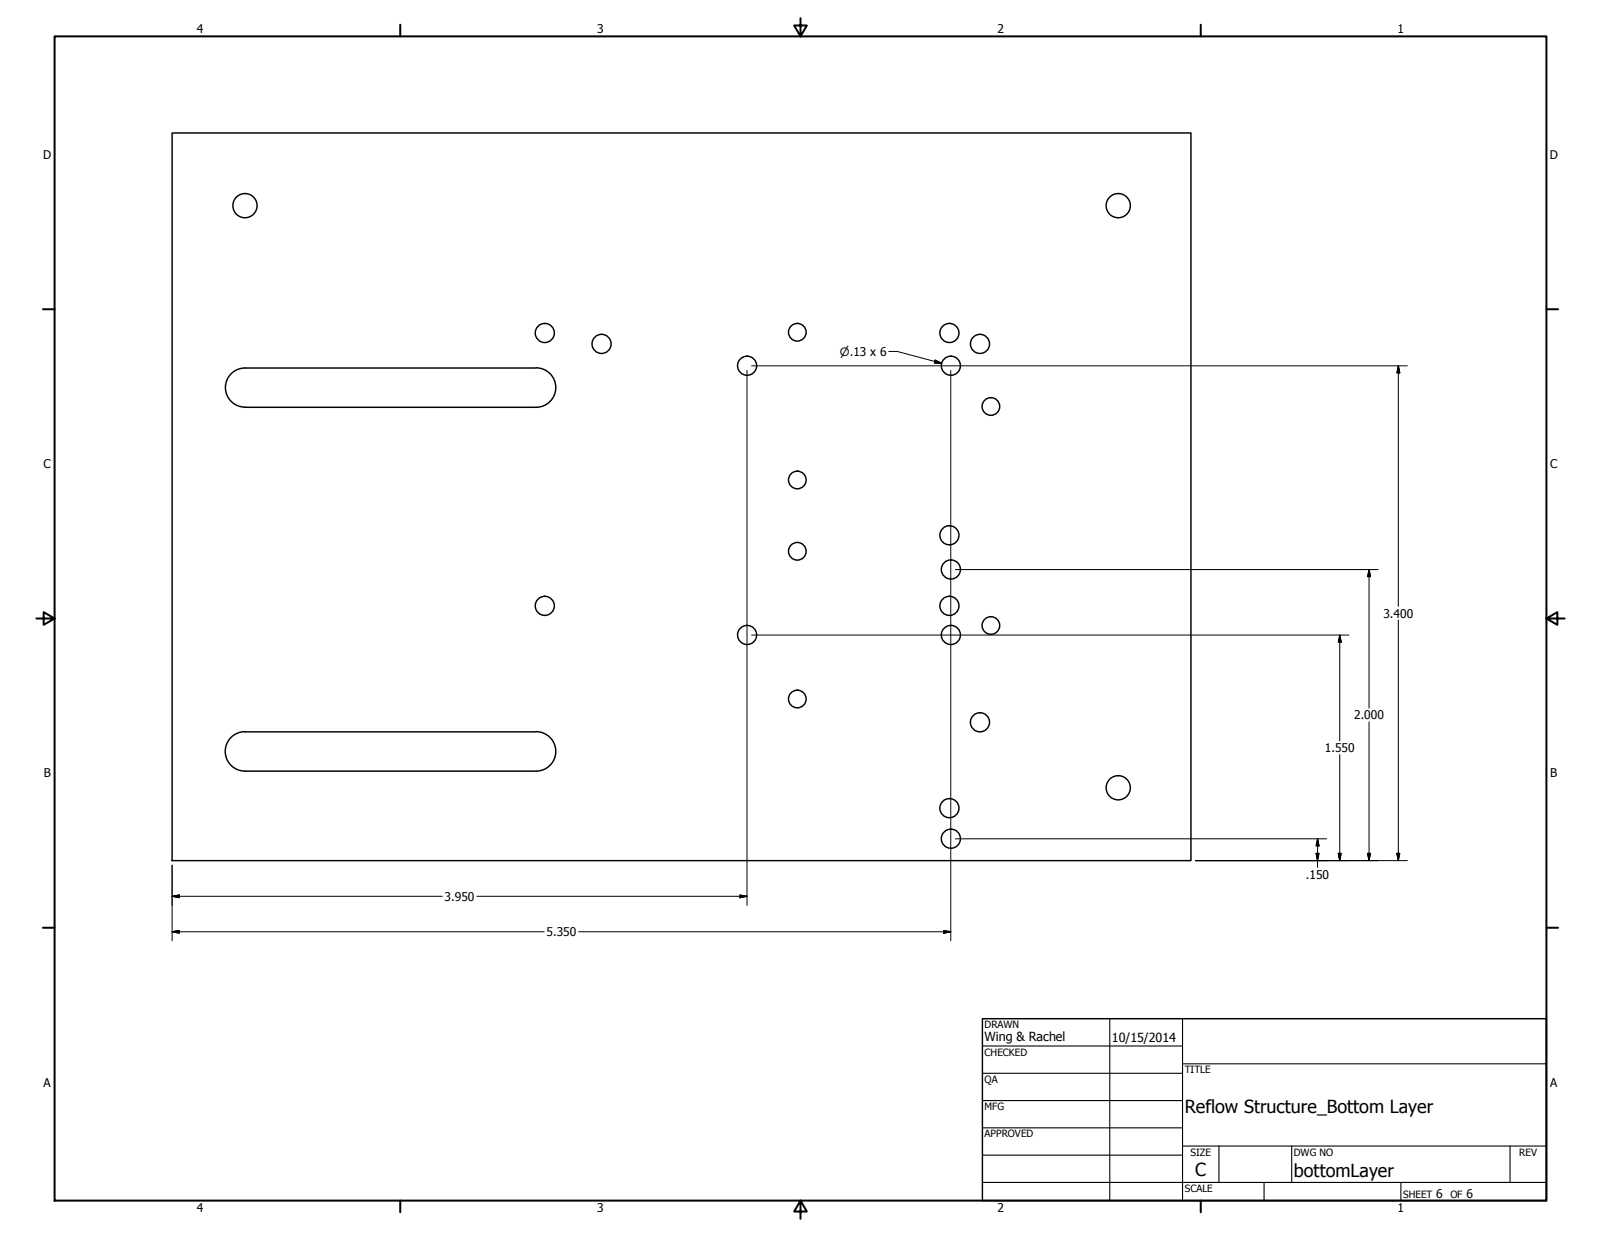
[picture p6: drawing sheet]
<svg xmlns="http://www.w3.org/2000/svg" width="559mm" height="432mm" viewBox="0 0 559 432" stroke-linecap="round" stroke-linejoin="round" font-family="sans-serif">
<!-- layer: Title (ANSI) -->
<g fill="none" stroke="#000" stroke-width=".51">
<path d="M60.1 46.4h355.6v254h-355.6zM187.1 128.4a6.9 6.9 0 0 1 6.9 6.9 6.9 6.9 0 0 1-6.9 6.9l-101.6-.1a6.8 6.8 0 0 1-6.8-6.8 6.8 6.8 0 0 1 6.8-6.8h101.6M85.5 255.5h101.6M85.5 255.4a6.9 6.9 0 0 0-6.9 6.9 6.9 6.9 0 0 0 6.9 6.9h101.6a6.9 6.9 0 0 0 6.9-6.9 6.9 6.9 0 0 0-6.9-6.9"/>
<circle cx="85.5" cy="71.8" r="4.2"/>
<circle cx="390.3" cy="71.8" r="4.2"/>
<circle cx="190.2" cy="116.2" r="3.3"/>
<circle cx="278.3" cy="116" r="3.1"/>
<circle cx="331.4" cy="116.2" r="3.3"/>
<circle cx="210" cy="120" r="3.3"/>
<circle cx="260.8" cy="127.7" r="3.3"/>
<circle cx="331.9" cy="127.7" r="3.3"/>
<circle cx="342" cy="120" r="3.3"/>
<circle cx="345.9" cy="141.9" r="3.1"/>
<circle cx="278.3" cy="167.5" r="3.1"/>
<circle cx="278.3" cy="192.4" r="3.1"/>
<circle cx="331.4" cy="186.8" r="3.3"/>
<circle cx="331.9" cy="198.8" r="3.3"/>
<circle cx="190.2" cy="211.5" r="3.3"/>
<circle cx="331.4" cy="211.5" r="3.3"/>
<circle cx="345.9" cy="218.3" r="3.1"/>
<circle cx="260.8" cy="221.6" r="3.3"/>
<circle cx="331.9" cy="221.6" r="3.3"/>
<circle cx="278.3" cy="244" r="3.1"/>
<circle cx="342" cy="252.1" r="3.3"/>
<circle cx="390.3" cy="275" r="4.2"/>
<circle cx="331.4" cy="282.1" r="3.3"/>
<circle cx="331.9" cy="292.8" r="3.3"/>
</g>
<!-- layer: Visible (ANSI) -->
<g fill="none" stroke="#000" stroke-width=".7">
<path d="M19 12.7h520.8v406.4h-520.8zM139.7 8.6v4.1M279.4 6.3v6.4l-2.2-3.8h4.4l-2.2 3.8M419.1 8.6v4.1M15 107.9h4M539.8 107.9h4M12.7 215.9h6.3l-3.8-2.2v4.4l3.8-2.2M539.8 215.9l3.8 2.2v-4.4l-3.8 2.2h6.3M15 323.8h4M539.8 323.8h4M139.7 419.1v4.1M279.4 419.1l2.2 3.8h-4.4l2.2-3.8v6.3"/>
<path d="M419.1 419.1v4.1"/>
</g>
<!-- layer: Hidden (ANSI) -->
<g fill="none" stroke="#000" stroke-width=".38">
<path d="M387.3 355.6v63.5M412.7 355.6v63.5M342.9 365.1h69.8M342.9 374.6h69.8M412.7 371.3h127.1M342.9 384.2h69.8M342.9 393.7h69.8M342.9 412.7h196.9M342.9 403.2h69.8M412.7 400h127.1M425.4 400v12.7M441.2 412.7v6.4"/>
<path d="M450.8 400v12.7M488.9 412.7v6.4M527 400v12.7"/>
</g>
<path d="M342.9 355.6h196.9v63.5h-196.9z" fill="none" stroke="#000" stroke-width=".51"/>
<!-- layer: Border (ANSI) -->
<g fill="none" stroke="#000" stroke-width=".35">
<path d="M260.7 129.3v186.7M262.3 127.7h65.7M310.2 122.7h3l15.5 4.1M326.4 125.7l2.3 1.1-2.6-.1zM328.4 127.7h162.8M331.9 129.3v199.1M488.1 127.7l.5 2.5h-1zM488.1 127.7v83.9M333.4 198.8h147.6M477.8 198.8l.5 2.5h-1zM477.8 198.8v48.4M488.1 216.4v84"/>
<path d="M262.3 221.7h208.5M467.6 221.7l.5 2.5h-1zM467.6 221.7v36.9M477.8 252v48.4M467.6 263.4v37M333.4 292.8h129.6M459.4 297.9h1l-.5 2.5zM459.9 292.8l.5 2.5h-1zM459.9 292.8v10M467.1 297.9h1l-.5 2.5zM477.3 297.9h1l-.5 2.5zM487.6 297.9h1l-.5 2.5z"/>
<path d="M60.1 312.9l2.4-.5v1zM60.1 302v26.4M60.1 312.9h94.3M166.4 312.9h94.3M258.3 312.4l2.4 .5-2.4 .5zM417.3 300.4h73.9M60.1 325.2l2.4-.4v1zM60.1 325.2h129.8M202 325.2h129.9M329.4 324.8l2.5 .4-2.5 .6z"/>
</g>
<g fill="#000" stroke="#000" stroke-width=".35">
<path d="M326.1 126.7l2.6 .1zM326.4 125.7l2.3 1.1-2.6-.1zM488.1 127.7l.5 2.5zM488.1 127.7l.5 2.5h-1zM477.8 198.8l.5 2.5zM477.8 198.8l.5 2.5h-1zM467.6 221.7l.5 2.5zM467.6 221.7l.5 2.5h-1zM459.4 297.9l.5 2.5zM459.4 297.9h1l-.5 2.5zM459.9 292.8l.5 2.5zM459.9 292.8l.5 2.5h-1z"/>
<path d="M467.1 297.9l.5 2.5zM467.1 297.9h1l-.5 2.5zM477.3 297.9l.5 2.5zM477.3 297.9h1l-.5 2.5zM487.6 297.9l.5 2.5zM487.6 297.9h1l-.5 2.5zM60.1 312.9l2.4-.5zM60.1 312.9l2.4-.5v1zM258.3 313.4l2.4-.5zM258.3 312.4l2.4 .5-2.4 .5zM60.1 325.2l2.4-.4zM60.1 325.2l2.4-.4v1z"/>
<path d="M329.4 325.8l2.5-.6zM329.4 324.8l2.5 .4-2.5 .6z"/>
</g>
<g font-size="6.3">
<text x="413.5" y="388.6">Reflow Structure_Bottom Layer</text>
<text x="417.2" y="410.6">C</text>
<text x="451.6" y="410.7">bottomLayer</text>
</g>
<g font-size="4.4">
<text x="343.7" y="363.5">Wing &amp; Rachel</text>
<text x="388.1" y="363.7">10/15/2014</text>
</g>
<g font-size="4.2">
<text x="68.7" y="11.7">4</text>
<text x="208.4" y="11.7">3</text>
<text x="348.1" y="11.7">2</text>
<text x="487.8" y="11.7">1</text>
<text x="15.1" y="55.5">D</text>
<text x="540.9" y="55.5">D</text>
<text x="15.2" y="163.4">C</text>
<text x="541" y="163.4">C</text>
<text x="482.9" y="215.6">3.400</text>
<text x="472.6" y="251.1">2.000</text>
<text x="462.4" y="262.6">1.550</text>
<text x="15.3" y="271.4">B</text>
<text x="541.1" y="271.4">B</text>
<text x="455.8" y="306.7">.150</text>
<text x="155.2" y="314.4">3.950</text>
<text x="190.8" y="326.8">5.350</text>
<text x="15.2" y="379.3">A</text>
<text x="541" y="379.3">A</text>
<text x="501.3" y="418.3">6</text>
<text x="511.8" y="418.3">6</text>
<text x="68.7" y="423.2">4</text>
<text x="208.4" y="423.2">3</text>
<text x="348.1" y="423.2">2</text>
<text x="487.8" y="423.2">1</text>
</g>
<text font-size="4" x="293.2" y="124.1">⌀.13 x 6</text>
<g font-size="3.5">
<text x="343.7" y="358.9">DRAWN</text>
<text x="343.7" y="368.5">CHECKED</text>
<text x="413.5" y="374.6">TITLE</text>
<text x="343.7" y="378">QA</text>
<text x="343.7" y="387.5">MFG</text>
<text x="343.7" y="397.1">APPROVED</text>
<text x="415.5" y="403.4">SIZE</text>
<text x="451.6" y="403.4">DWG NO</text>
<text x="530.3" y="403.4">REV</text>
<text x="413.5" y="416.1">SCALE</text>
<text x="489.7" y="418.3">SHEET</text>
<text x="506.2" y="418.3">OF</text>
</g>
</svg>
